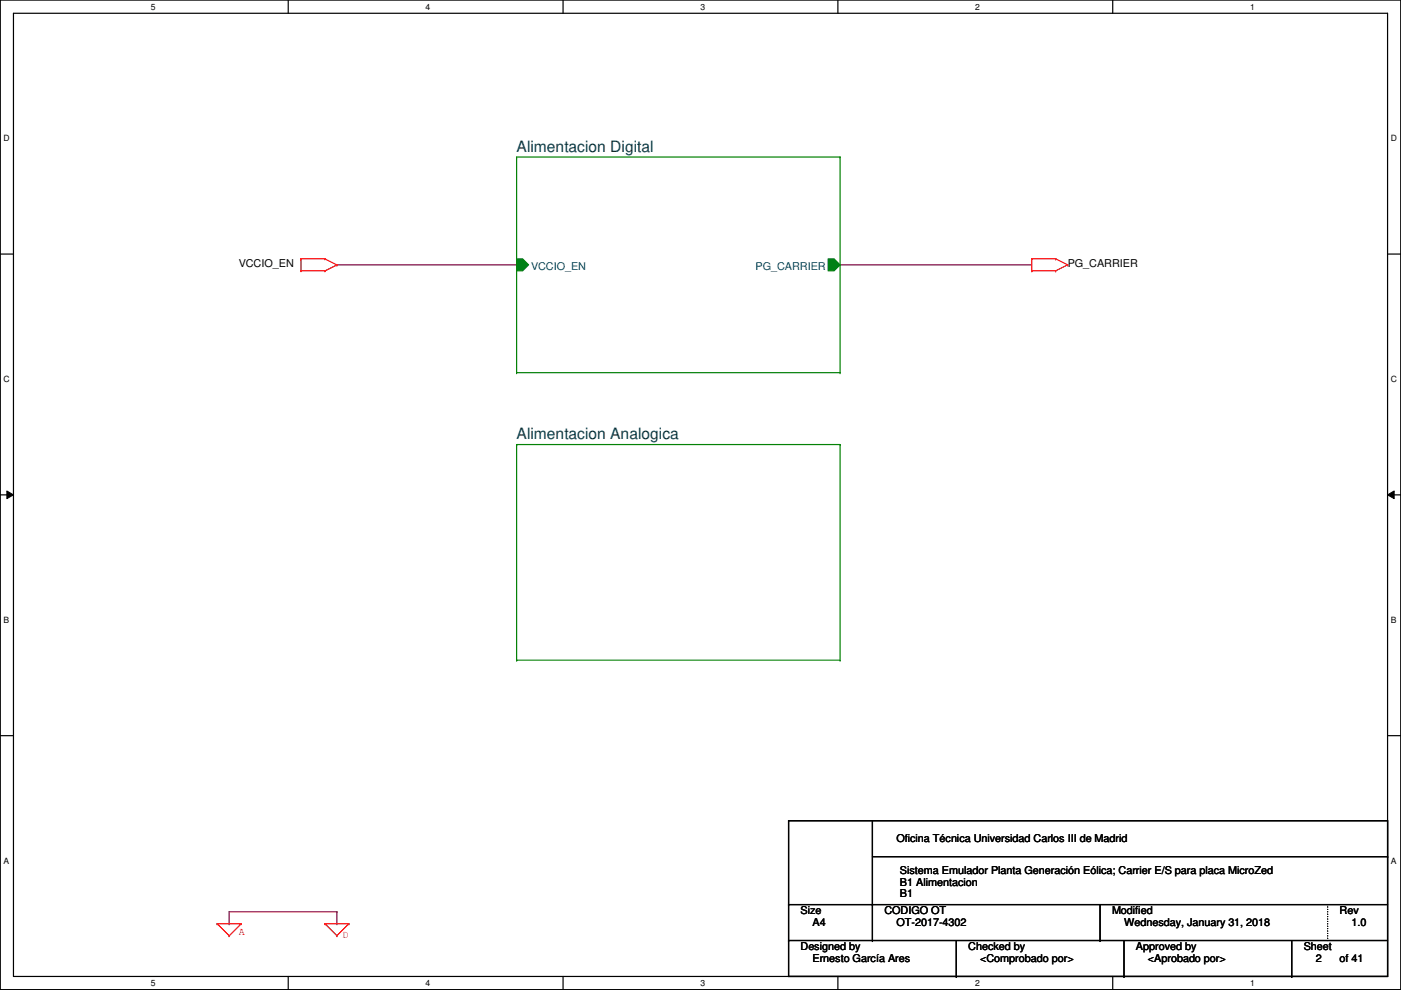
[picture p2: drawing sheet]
<svg xmlns="http://www.w3.org/2000/svg" width="297mm" height="210mm" viewBox="0 0 297 210" stroke-linecap="round" stroke-linejoin="round" font-family="sans-serif">
<path d="M.1 0h296.9v209.8h-296.9zM2.9 2.8h291.3v204.2h-291.3z" fill="none" stroke="#000" stroke-width=".25"/>
<g fill="#fff">
<path d="M32 .4h1v2h-1z"/>
<path d="M32 207.4h1v2h-1z"/>
</g>
<path d="M61.1 0v2.8M61.1 207v2.8" fill="none" stroke="#000" stroke-width=".25"/>
<g fill="#fff">
<path d="M90.2 .4h1v2h-1z"/>
<path d="M90.2 207.4h1v2h-1z"/>
</g>
<path d="M119.4 0v2.8M119.4 207v2.8" fill="none" stroke="#000" stroke-width=".25"/>
<g fill="#fff">
<path d="M148.5 .4h1v2h-1z"/>
<path d="M148.5 207.4h1v2h-1z"/>
</g>
<path d="M177.6 0v2.8M177.6 207v2.8" fill="none" stroke="#000" stroke-width=".25"/>
<g fill="#fff">
<path d="M206.8 .4h1v2h-1z"/>
<path d="M206.8 207.4h1v2h-1z"/>
</g>
<path d="M235.9 0v2.8M235.9 207v2.8" fill="none" stroke="#000" stroke-width=".25"/>
<g fill="#fff">
<path d="M265 .4h1v2h-1z"/>
<path d="M265 207.4h1v2h-1z"/>
<path d="M.8 28.3h1.2v2.1h-1.2z"/>
<path d="M294.9 28.3h1.3v2.1h-1.3z"/>
<path d="M.8 79.4h1.2v2h-1.2z"/>
<path d="M294.9 79.4h1.3v2h-1.3z"/>
</g>
<path d="M.1 53.9h2.8M294.2 53.9h2.8" fill="none" stroke="#000" stroke-width=".25"/>
<g fill="#fff">
<path d="M.8 130.5h1.2v2h-1.2z"/>
<path d="M294.9 130.5h1.2v2h-1.2z"/>
</g>
<path d="M.1 104.9h2.8M294.2 104.9h2.8" fill="none" stroke="#000" stroke-width=".25"/>
<path d="M1.5 104.1l1.4 .8-1.4 .8zM294.2 104.9l1.4-.8v1.6z" fill="#000"/>
<path d="M1.5 104.1l1.4 .8-1.4 .8zM294.2 104.9l1.4-.8v1.6z" fill="none" stroke="#000" stroke-width=".21"/>
<g fill="#fff">
<path d="M.8 181.5h1.2v2h-1.2z"/>
<path d="M294.9 181.5h1.2v2h-1.2z"/>
</g>
<g fill="none" stroke="#000" stroke-width=".25">
<path d="M.1 156h2.8M294.2 156h2.8M167.2 174h127v33h-127zM185 174v25.4M167.2 199.4h.1M167.2 191.8h.1M167.2 199.4h127M167.2 191.8h127M185 199.4h.1M185 191.8h.1M185 181.6h109.2M202.8 199.4v7.6"/>
<path d="M233.2 199.4h.1M233.2 191.8v7.6M238.3 199.4v7.6M273.9 199.4v7.6M294.2 181.6h.1M202.8 207h.1M238.3 207h.1M273.9 207h.1"/>
</g>
<path d="M71.4 56.2h.1M71.4 56.2h38.1M178.1 56.2h.1M178.1 56.2h40.7M48.6 195.9h.1M71.4 193.3h.1M71.4 195.9h.1M71.4 193.3h-22.8v2.6M71.4 193.3v2.6" fill="none" stroke="#800040" stroke-width=".25"/>
<g fill="none" stroke="#f00" stroke-width=".25">
<path d="M63.8 57.4h.1M63.8 54.9h.1M63.8 54.9h5.1M63.8 57.4h5.1M63.8 54.9v2.5M68.9 54.9h.1M68.9 57.4h.1M68.9 54.9l2.5 1.3M71.4 56.2h.1M71.4 56.2l-2.5 1.2M218.8 57.4h.1M218.8 54.9h.1"/>
<path d="M218.8 54.9h5M218.8 57.4h5M218.8 54.9v2.5M223.8 54.9h.1M223.8 57.4h.1M223.8 54.9l2.6 1.3M226.4 56.2h.1M226.4 56.2l-2.6 1.2M46 195.9h.1M46 195.9h5.1M46 195.9l2.6 2.5M48.6 198.4h.1"/>
<path d="M51.1 195.9h.1M51.1 195.9l-2.5 2.5M68.9 195.9h.1M68.9 195.9h5.1M68.9 195.9l2.5 2.5M71.4 198.4h.1M74 195.9h.1M74 195.9l-2.6 2.5"/>
</g>
<path d="M281.5 191.8v7.6M281.5 199.4h.1" fill="none" stroke="#000" stroke-width=".25" stroke-dasharray="0 .5"/>
<path d="M109.5 94.3h.1M109.5 94.3h68.6M109.5 94.3v45.7M178.1 94.3h.1M178.1 94.3v45.7M109.5 140h.1M109.5 140h68.6M178.1 140h.1" fill="none" stroke="#008000" stroke-width=".25"/>
<path d="M109.5 54.9h1.3l1.3 1.3-1.3 1.2h-1.3z" fill-rule="evenodd" fill="#008040"/>
<path d="M109.5 54.9h1.3l1.3 1.3-1.3 1.2h-1.3z" fill="none" stroke="#008040" stroke-width=".25"/>
<path d="M175.6 54.9h1.2l1.3 1.3-1.3 1.2h-1.2z" fill-rule="evenodd" fill="#008040"/>
<path d="M175.6 54.9h1.2l1.3 1.3-1.3 1.2h-1.2z" fill="none" stroke="#008040" stroke-width=".25"/>
<path d="M109.5 33.3h.1M109.5 33.3h68.6M109.5 33.3v45.7M178.1 33.3h.1M178.1 33.3v45.7M109.5 79h.1M109.5 79h68.6M178.1 79h.1" fill="none" stroke="#008000" stroke-width=".25"/>
<g font-size="3.3" fill="#004040">
<text x="109.5" y="32.2">Alimentacion Digital</text>
<text x="109.5" y="93.2">Alimentacion Analogica</text>
</g>
<g font-size="2.3">
<text x="50.6" y="56.7">VCCIO_EN</text>
<text x="226.4" y="56.7">PG_CARRIER</text>
<text x="190.1" y="178.6">Oficina Técnica Universidad Carlos III de Madrid</text>
<text x="190.8" y="185.2">Sistema Emulador Planta Generación Eólica; Carrier E/S para placa MicroZed</text>
<text x="190.8" y="190.3">B1</text>
<text x="190.8" y="187.7">B1 Alimentacion</text>
<text x="169.7" y="193.8">Size</text>
<text x="172.3" y="196.4">A4</text>
<text x="187.5" y="193.8">CODIGO OT</text>
<text x="190.1" y="196.4">OT-2017-4302</text>
<text x="235.8" y="193.8">Modified</text>
<text x="238.3" y="196.4">Wednesday, January 31, 2018</text>
<text x="284" y="193.8">Rev</text>
<text x="286.6" y="196.4">1.0</text>
<text x="169.7" y="201.5">Designed by</text>
<text x="205.3" y="201.5">Checked by</text>
<text x="240.9" y="201.5">Approved by</text>
<text x="276.4" y="201.5">Sheet</text>
<text x="172.3" y="204">Ernesto García Ares</text>
<text x="207.8" y="204">&lt;Comprobado por&gt;</text>
<text x="243.4" y="204">&lt;Aprobado por&gt;</text>
<text x="279" y="204">2</text>
<text x="284" y="204">of 41</text>
</g>
<g font-size="2.3" fill="#004080">
<text x="112.6" y="57.2">VCCIO_EN</text>
<text x="160.2" y="57.2">PG_CARRIER</text>
</g>
<g font-size="2.3" fill="#f00">
<text x="50.6" y="198.2">A</text>
<text x="72.7" y="198.9">D</text>
</g>
<g font-size="1.8">
<text x="32" y="2">5</text>
<text x="90.2" y="2">4</text>
<text x="148.5" y="2">3</text>
<text x="206.8" y="2">2</text>
<text x="265" y="2">1</text>
<text x=".8" y="30">D</text>
<text x="294.9" y="30">D</text>
<text x=".8" y="81">C</text>
<text x="294.9" y="81">C</text>
<text x=".8" y="132.1">B</text>
<text x="294.9" y="132.1">B</text>
<text x=".8" y="183.1">A</text>
<text x="294.9" y="183.1">A</text>
<text x="32" y="209">5</text>
<text x="90.2" y="209">4</text>
<text x="148.5" y="209">3</text>
<text x="206.8" y="209">2</text>
<text x="265" y="209">1</text>
</g>
</svg>
